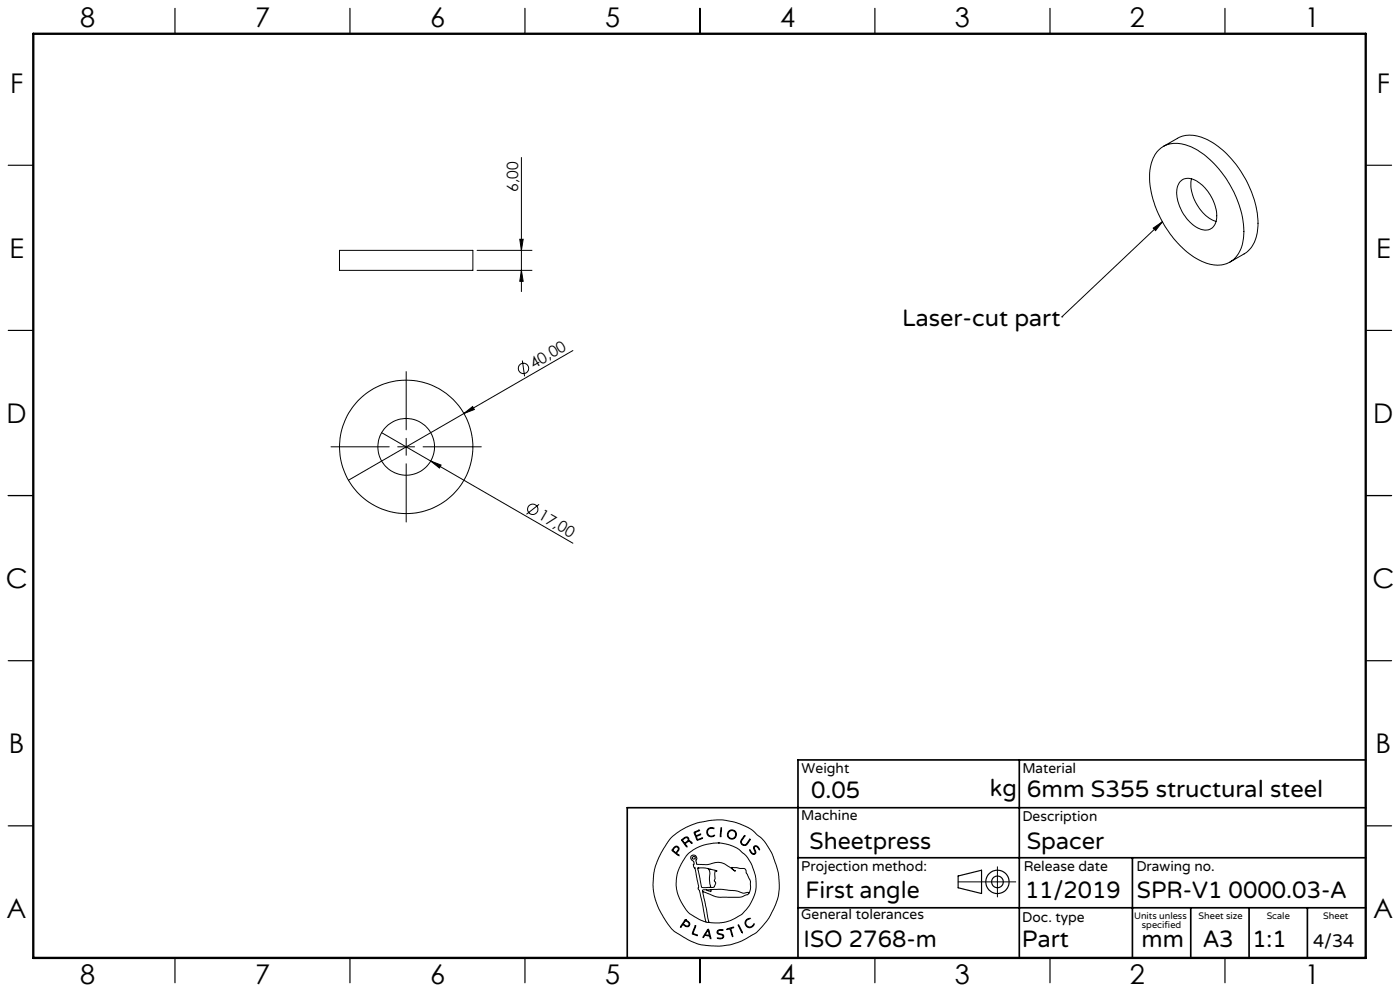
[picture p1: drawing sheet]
<svg xmlns="http://www.w3.org/2000/svg" width="420mm" height="297mm" viewBox="0 0 420 297" stroke-linecap="round" stroke-linejoin="round" font-family="sans-serif">
<g fill="none" stroke="#000" stroke-width=".3">
<path d="M156.4 47.2v40.2M347.5 45.1a8.2 8.2 0 0 1 9.3-1.3 29 29 0 0 1 14.4 16.2 20.3 20.3 0 0 1 .8 15.1 7.6 7.6 0 0 1-10.2 3.7 27.9 27.9 0 0 1-14.3-14.8 22.7 22.7 0 0 1-2-15.5l1-2.1zM349 43.9l4.3-2.5a9.7 9.7 0 0 1 9.6 .9 31.1 31.1 0 0 1 14.5 25.3 9.6 9.6 0 0 1-4.2 8.5l-4.2 2.4M354.1 54.4a4.2 4.2 0 0 1 5.7 .4 12.5 12.5 0 0 1 5 11.6 3.4 3.4 0 0 1-5.4 2 12.7 12.7 0 0 1-6.3-12zM357.5 53.6a12.3 12.3 0 0 0 7.3 12.8M101.8 75h40.1v6h-40.1zM143.1 75h16.5M155.9 71.7h1.1l-.6 3.3zM346 68.4l2.7-1.9-2 2.6zM348.7 66.5l-30.1 28.5M143.1 81h16.5M156.4 81l.6 3.3h-1.1z"/>
<path d="M318.6 95h.1M121.8 111.4v17.4M156.7 108.1l.7 4.7M171.9 105.1l-32.7 18.8M99.3 133.9h17.5M114.5 129.7l57.4 33.1M119.3 133.9h5.1M121.8 131.4v5.1M121.8 139v17.5M126.9 133.9h17.5M129.2 138.2l3.1 1.2-.5 .9zM139.2 123.9l2.6-2.1 .5 .9z"/>
<path d="M139.2 123.9l-34.7 20M161.7 151.2l-3.8 2.9M201.3 251.1l2.8-2.2 4.5-2.1 4.8-1 3.2-.1 3.7 .7 3.3 1.2 2 1.1 2.8 2.4 1.5 1.8 1.8 3.2 1.8 5.3 .3 3.5-.2 3-.8 2.8-1.7 3.7-1.8 2.5a16.5 16.5 0 0 1-6.7 5l-3.3 1.2-2.9 .4h-3.4l-2.9-.4-3.7-1.5-3.8-2.3-1.1-.9-1.2-1.6-2.3-3.7-1.2-2.8-.6-2.2-.3-3.1 .3-3.5 .9-3.2 2-4zM202 254.1l.7-.5 .6 .1 .4 .6-.1 .6a.64 .64 0 0 0-.3 1.1l.4 .5-1.7-1.2a.52 .52 0 0 1-.4-.5 .52 .52 0 0 1 .4-.6zM202.4 254l.4-.2 .5 .1 .2 .5-.2 .4a.73 .73 0 0 1-.7 .6 .73 .73 0 0 1-.7-.7zM204.5 251.6l1.1-.7h.6l.4 .3 .1 .8 .6 .2 .3 .5-.8-.5-.6 .2a.61 .61 0 0 0-.6 .5 .61 .61 0 0 0 .5 .7l-.1 .3-1.5-2zM204.8 251.7l.8-.6h.6l.2 .6-.5 .6a.52 .52 0 0 1-.6 .3 .52 .52 0 0 1-.4-.5zM208.2 249.4l1.7-.6-1 .5a.57 .57 0 0 0-.2 .9 .57 .57 0 0 0 .9 0l.6-.2-.8 .5a.46 .46 0 0 0-.5 .4 .46 .46 0 0 0 .3 .5l.1 .2 1.5-.5-1.7 .7zM212.3 248.5l.8-.5 1 .2 .1 .2-.9-.2-.7 .3-.3 .5v.7l.1 .4 .6 .4 1.3-.2a.53 .53 0 0 1-.3 .5 .53 .53 0 0 1-.5 0l-.9-.2-.4-.4-.2-1zM215.5 252.6l2.7 .4 3 1.2 2.3 1.9 .9 1.2 1.3 2.2 1.1 3.8-.1 3.5-.8 2.5a11.7 11.7 0 0 1-8.9 7.2l-2.6 .1-1.7-.2M215.5 252.6l-4.1 .6-3.4 1.5-2.1 1.8-2.1 3.5-.5 1.4-.4 2 .1 3 .9 2.9 2 3.4a9.1 9.1 0 0 0 4 2.9l1.9 .8M215.5 252.6h.1"/>
<path d="M216.3 248.1h.2v.6l-.2 1.9-.2 .2zM223.3 250.5l.1-.1 .1 .2-1.1 1.6 .2 .7 .7 .3a3.3 3.3 0 0 0 1.7-1.7v.2l-1 1.5-.4 .2-.7-.1-.6-.5-.1-.6zM224.9 254.7l.7 .9 .5 .3 .4-.3-.4-1.4 .2-.6h.9l.7 1-.1 .1-.9-1-.5 .1-.1 .4 .5 1.4-.6 .5-.9-.5zM299.2 259.8v9M205.6 275.6l-1.4 2-.1 .2h.2a.69 .69 0 0 1 .6-.6 .69 .69 0 0 1 .8 .4l.9 .1 .3-.9-1.3-1.2M205.6 275.6h.1M205.6 275.9l-.3 .5M205.7 275.9l1 .9-.1 .6-.6 .1a.7 .7 0 0 1-.9-.9l.2-.2M205.7 275.9h.1M208.5 277.5l.2-.1v.2l-.5 1.4a.56 .56 0 0 0-.2 .7 .56 .56 0 0 0 .7 .3l.5 .4-1.6-.6zM209.3 260.2l2.3-.1 3.1 .8 .4 .3a.35 .35 0 0 0-.5-.2 .35 .35 0 0 0-.1 .5v1.8l-.2 .7 .4 .8-.4 1-.5 .2h-2.6a.85 .85 0 0 1-.8-.2 .85 .85 0 0 1-.1-.9zM209.4 260.1h.1"/>
<path d="M210.8 267.2l1.9 9.2M210.8 267.2l3.7 1.5 1.3 .2h6.3l2.1-.8 .4-.3M211.8 276.4h.9M211.9 266.7h-1.1v.5M212.1 260.2a2.12 2.12 0 0 1 .8 2.7v1.9l.3 .9-.3 .2M212.3 278.6l.1-.1a4.3 4.3 0 0 1 .9 2.6v.2h-.2a.74 .74 0 0 0-.8-.8l-.2-.1a.82 .82 0 0 0-1.1 .6l-.1-.3zM212.3 278.9l.4 .9a.4 .4 0 0 1-.1 .6 .4 .4 0 0 1-.6-.2l-.4-.1zM212.4 278.9h.1M212.7 276.4h.1M213 260.6h.1M213.3 266.6l3.2-.1 4.2 .4 2.3 .8 1.1-.2a.3 .3 0 0 1 .4-.1 .3 .3 0 0 1 .1 .4M213.3 266.6v.6l-1.4-.5"/>
<path d="M213.3 266.6l-1.4 .1M215.3 278.9l.6-.3 1 .1v.2h-1.4l-.2 .6 .3 .2 1.4 .5 .1 .5-.2 .4-.6 .3-1.1-.2h1.1l.6-.5-.3-.5-1.4-.5-.1-.4zM218 278.4l2.1-.5-.8 .4 .5 2.4-.8-2.3-.8 .2zM221.5 277.2l1.2 2.2v.2zM221.5 277.1h.1M224 275.6l.7-.4 .3 .1-.8 .4-.4 .6v.6l.5 .7 .9 .2 .9-.9a.41 .41 0 0 1 .1 .5 .41 .41 0 0 1-.4 .2l-1 .5-.9-.5-.4-1.1zM224.6 267.8l.5-1.4v-2.3l-1.7-3.8-3.9-.3 .3 .5 .8 .6h-.1l-3.1-2.2-1.7-.5-3.6 .7-3-.1-.3-.9 .3-.8-.3-.7-.6-.3-.7 .1-.3 .4v.4l1 1.1-.1 1.4 .4 .5 1.1 5.4-.2 .8 .4 .4 .3 1.1 1.7 8.5M287.4 264.3h17.3"/>
<circle cx="157" cy="110.4" r="1.56"/>
<circle cx="121.9" cy="133.9" r="20"/>
<circle cx="121.9" cy="133.9" r="8.5"/>
<circle cx="159.8" cy="152.6" r="1.55"/>
<circle cx="208.1" cy="257.1" r=".44"/>
<circle cx="219.5" cy="250.1" r="1.17"/>
<circle cx="219.6" cy="250.1" r="1.38"/>
</g>
<g fill="none" stroke="#000" stroke-width=".35">
<path d="M52.5 2.5v7.5M105 2.5v7.5M157.5 2.5v7.5M210 2.5v7.5M262.5 2.5v7.5M315 2.5v7.5M367.5 2.5v7.5M2.5 49.5h7.5M410 49.5h7.5M2.5 99h7.5M410 99h7.5M2.5 148.5h7.5"/>
<path d="M410 148.5h7.5M2.5 198h7.5M410 198h7.5M2.5 247.5h7.5M410 247.5h7.5M287.4 262.5l7.1-1.7v7l-7.1-1.7zM52.5 287v7.5M105 287v7.5M157.5 287v7.5M210 287v7.5M262.5 287v7.5M315 287v7.5"/>
<path d="M367.5 287v7.5"/>
<circle cx="299.2" cy="264.3" r="3.5"/>
<circle cx="299.2" cy="264.3" r="1.75"/>
</g>
<path d="M305.8 227.7v59.2M409.7 227.7h-170.3v59.2M239.4 257.1h170.3M339.7 257.1v29.9M409.7 242.1h-221.5v45M239.4 272.1h170.3M357.2 272.1v14.8M374.7 272.1v14.8M392.2 272.1v14.8" fill="none" stroke="#000" stroke-width=".5"/>
<path d="M10 10.1h399.7v277h-399.7z" fill="none" stroke="#000" stroke-width=".7"/>
<g fill="#000">
<path d="M346 68.4l2.7-1.9-2 2.6zM129.2 138.2l3.1 1.2-.5 .9zM139.2 123.9l2.6-2.1 .5 .9z"/>
<path d="M155.9 71.7h1.1l-.6 3.3zM156.4 81l.6 3.3h-1.1z"/>
</g>
<g font-size="8.1">
<text x="24" y="8">8</text>
<text x="76.5" y="8">7</text>
<text x="129" y="8">6</text>
<text x="181.5" y="8">5</text>
<text x="234" y="8">4</text>
<text x="286.5" y="8">3</text>
<text x="339" y="8">2</text>
<text x="391.5" y="8">1</text>
<text x="3" y="27.7">F</text>
<text x="413" y="27.7">F</text>
<text x="2.8" y="77.2">E</text>
<text x="412.8" y="77.2">E</text>
<text x="2" y="126.7">D</text>
<text x="412" y="126.7">D</text>
<text x="1.7" y="176.2">C</text>
<text x="411.7" y="176.2">C</text>
<text x="2.7" y="225.7">B</text>
<text x="412.7" y="225.7">B</text>
<text x="2" y="275.2">A</text>
<text x="412" y="275.2">A</text>
<text x="24" y="295">8</text>
<text x="76.5" y="295">7</text>
<text x="129" y="295">6</text>
<text x="181.5" y="295">5</text>
<text x="234" y="295">4</text>
<text x="286.5" y="295">3</text>
<text x="339" y="295">2</text>
<text x="391.5" y="295">1</text>
</g>
<g font-size="7.1">
<text x="270.7" y="97.8">Laser-cut part</text>
<text x="243.3" y="239.1">0.05</text>
<text x="297" y="238.5">kg</text>
<text x="308" y="239">6mm S355 structural steel</text>
<text x="242.9" y="254.4">Sheetpress</text>
<text x="308" y="254.4">Spacer</text>
<text x="241.6" y="269.2">First angle</text>
<text x="307.5" y="269.2">11/2019</text>
<text x="341.1" y="269.2">SPR-V1 0000.03-A</text>
<text x="241.1" y="283.7">ISO 2768-m</text>
<text x="306.6" y="283.9">Part</text>
<text x="342.5" y="283.9">mm</text>
<text x="360.9" y="283.9">A3</text>
<text x="375.7" y="283.9">1:1</text>
</g>
<text font-size="5.4" x="393.9" y="283.7">4/34</text>
<g font-size="4.7">
<text x="155.4" y="57.5" transform="rotate(-90 155.4 57.5)">6,00</text>
<text x="160.1" y="110.6" transform="rotate(-30 160.1 110.6)">40,00</text>
<text x="161.2" y="155.4" transform="rotate(30 161.2 155.4)">17,00</text>
</g>
<g font-size="4.2">
<text x="240.5" y="231.7">Weight</text>
<text x="306.7" y="231.7">Material</text>
<text x="240.4" y="245.9">Machine</text>
<text x="306.7" y="246.1">Description</text>
<text x="240.4" y="261.1">Projection method:</text>
<text x="307.1" y="261">Release date</text>
<text x="340.9" y="261">Drawing no.</text>
<text x="240.4" y="275.6">General tolerances</text>
<text x="306.7" y="276.2">Doc. type</text>
</g>
<g font-size="2.8">
<text x="340.2" y="275.3">Units unless</text>
<text x="359.6" y="275.3">Sheet size</text>
<text x="380" y="275.3">Scale</text>
<text x="396.9" y="275.3">Sheet</text>
<text x="342.6" y="278.2">specified</text>
</g>
</svg>
